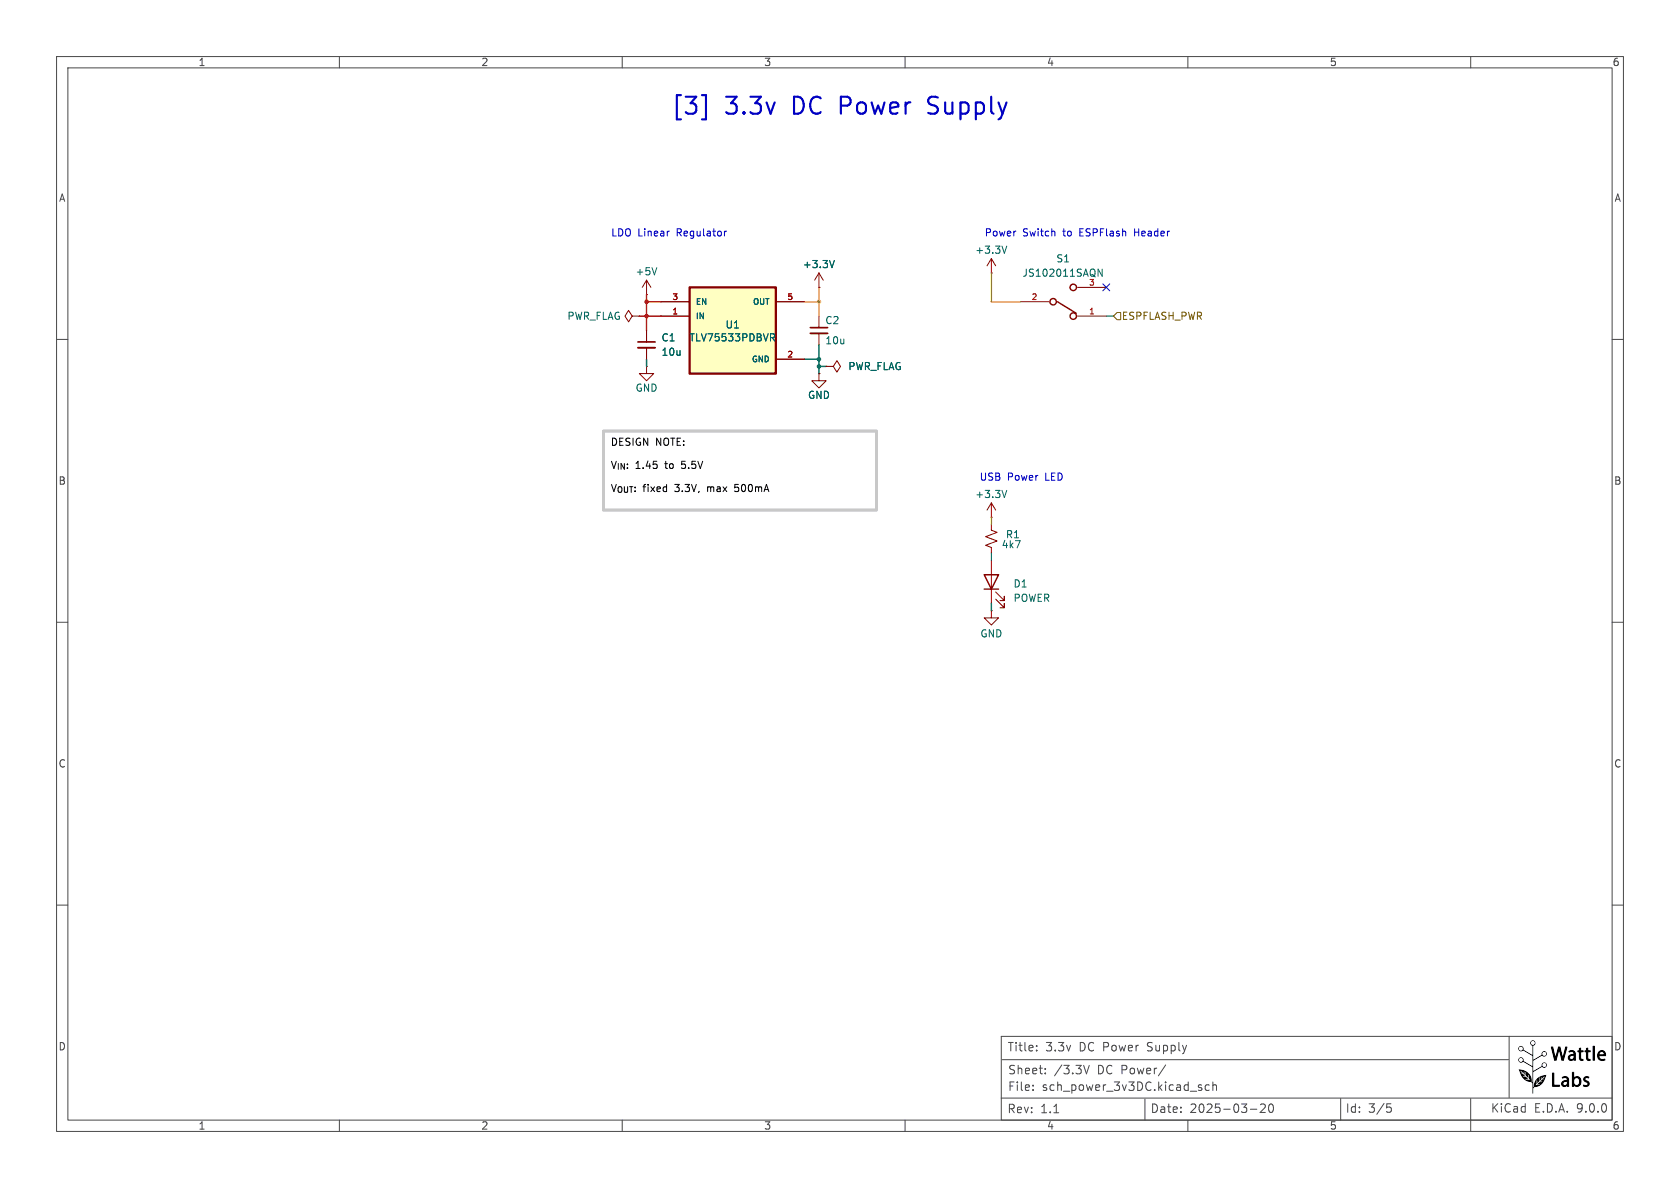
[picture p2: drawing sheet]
(kicad_sch
 (version 20250114)
 (generator "eeschema")
 (generator_version "9.0")
 (paper "A4")
 (title_block
  (title "3.3v DC Power Supply")
  (date "2025-03-20")
  (rev "1.1")
  (company "Wattle Labs"))
 (lib_symbols
  (symbol "Device:C_Small"
   (pin_numbers (hide yes))
   (pin_names
    (offset 0.254) (hide yes)) (exclude_from_sim no) (in_bom yes) (on_board yes)
   (property "Reference" "C" (at 0.254 1.778 0) (effects (font (size 1.27 1.27)) (justify left)))
   (property "Value" "C_Small" (at 0.254 -2.032 0) (effects (font (size 1.27 1.27)) (justify left)))
   (property "Footprint" "" (at 0 0 0) (effects (font (size 1.27 1.27)) (hide yes)))
   (property "Datasheet" "~" (at 0 0 0) (effects (font (size 1.27 1.27)) (hide yes)))
   (property "Description" "Unpolarized capacitor, small symbol" (at 0 0 0) (effects (font (size 1.27 1.27)) (hide yes)))
   (symbol "C_Small_0_1"
    (polyline (pts (xy -1.524 0.508) (xy 1.524 0.508)) (stroke (width 0.3048) (type default)) (fill (type none)))
    (polyline (pts (xy -1.524 -0.508) (xy 1.524 -0.508)) (stroke (width 0.3302) (type default)) (fill (type none))))
   (symbol "C_Small_1_1"
    (pin passive line (at 0 2.54 270) (length 2.032) (name "~" (effects (font (size 1.27 1.27)))) (number "1" (effects (font (size 1.27 1.27)))))
    (pin passive line (at 0 -2.54 90) (length 2.032) (name "~" (effects (font (size 1.27 1.27)))) (number "2" (effects (font (size 1.27 1.27))))))
   (embedded_fonts no))
  (symbol "Device:R_Small_US"
   (pin_numbers (hide yes))
   (pin_names
    (offset 0.254) (hide yes)) (exclude_from_sim no) (in_bom yes) (on_board yes)
   (property "Reference" "R" (at 0.762 0.508 0) (effects (font (size 1.27 1.27)) (justify left)))
   (property "Value" "R_Small_US" (at 0.762 -1.016 0) (effects (font (size 1.27 1.27)) (justify left)))
   (property "Footprint" "" (at 0 0 0) (effects (font (size 1.27 1.27)) (hide yes)))
   (property "Datasheet" "~" (at 0 0 0) (effects (font (size 1.27 1.27)) (hide yes)))
   (property "Description" "Resistor, small US symbol" (at 0 0 0) (effects (font (size 1.27 1.27)) (hide yes)))
   (symbol "R_Small_US_1_1"
    (polyline (pts (xy 0 1.524) (xy 1.016 1.143) (xy 0 0.762) (xy -1.016 0.381) (xy 0 0)) (stroke (width 0) (type default)) (fill (type none)))
    (polyline (pts (xy 0 0) (xy 1.016 -0.381) (xy 0 -0.762) (xy -1.016 -1.143) (xy 0 -1.524)) (stroke (width 0) (type default)) (fill (type none)))
    (pin passive line (at 0 2.54 270) (length 1.016) (name "~" (effects (font (size 1.27 1.27)))) (number "1" (effects (font (size 1.27 1.27)))))
    (pin passive line (at 0 -2.54 90) (length 1.016) (name "~" (effects (font (size 1.27 1.27)))) (number "2" (effects (font (size 1.27 1.27))))))
   (embedded_fonts no))
  (symbol "LED_1"
   (pin_numbers (hide yes))
   (pin_names
    (offset 1.016) (hide yes)) (exclude_from_sim no) (in_bom yes) (on_board yes)
   (property "Reference" "D" (at 0 2.54 0) (effects (font (size 1.27 1.27))))
   (property "Value" "LED" (at 0 -2.54 0) (effects (font (size 1.27 1.27))))
   (property "Footprint" "" (at 0 0 0) (effects (font (size 1.27 1.27)) (hide yes)))
   (property "Datasheet" "~" (at 0 0 0) (effects (font (size 1.27 1.27)) (hide yes)))
   (property "Description" "Light emitting diode" (at 0 0 0) (effects (font (size 1.27 1.27)) (hide yes)))
   (property "Sim.Pins" "1=K 2=A" (at 0 0 0) (effects (font (size 1.27 1.27)) (hide yes)))
   (symbol "LED_1_0_1"
    (polyline (pts (xy -3.048 -0.762) (xy -4.572 -2.286) (xy -3.81 -2.286) (xy -4.572 -2.286) (xy -4.572 -1.524)) (stroke (width 0) (type default)) (fill (type none)))
    (polyline (pts (xy -1.778 -0.762) (xy -3.302 -2.286) (xy -2.54 -2.286) (xy -3.302 -2.286) (xy -3.302 -1.524)) (stroke (width 0) (type default)) (fill (type none)))
    (polyline (pts (xy -1.27 0) (xy 1.27 0)) (stroke (width 0) (type default)) (fill (type none)))
    (polyline (pts (xy -1.27 -1.27) (xy -1.27 1.27)) (stroke (width 0.254) (type default)) (fill (type none)))
    (polyline (pts (xy 1.27 -1.27) (xy 1.27 1.27) (xy -1.27 0) (xy 1.27 -1.27)) (stroke (width 0.254) (type default)) (fill (type none))))
   (symbol "LED_1_1_1"
    (pin passive line (at -3.81 0 0) (length 2.54) (name "K" (effects (font (size 1.27 1.27)))) (number "1" (effects (font (size 1.27 1.27)))))
    (pin passive line (at 3.81 0 180) (length 2.54) (name "A" (effects (font (size 1.27 1.27)))) (number "2" (effects (font (size 1.27 1.27))))))
   (embedded_fonts no))
  (symbol "Wattle_Regulators:TLV75533PDBVR"
   (pin_names
    (offset 1.016)) (exclude_from_sim no) (in_bom yes) (on_board yes)
   (property "Reference" "U" (at -7.874 8.128 0) (effects (font (size 1.27 1.27)) (justify left bottom)))
   (property "Value" "TLV75533PDBVR" (at -7.62 -10.414 0) (effects (font (size 1.27 1.27)) (justify left bottom)))
   (property "Footprint" "Wattle_Regulators:TLV75533PDBVR" (at 0 0 0) (effects (font (size 1.27 1.27)) (justify bottom) (hide yes)))
   (property "Datasheet" "" (at 0 0 0) (effects (font (size 1.27 1.27)) (hide yes)))
   (property "Description" "" (at 0 0 0) (effects (font (size 1.27 1.27)) (hide yes)))
   (symbol "TLV75533PDBVR_0_0"
    (rectangle (start -7.62 7.62) (end 7.62 -7.62) (stroke (width 0.41) (type default)) (fill (type background)))
    (pin input line (at -12.7 5.08 0) (length 5.08) (name "EN" (effects (font (size 1.016 1.016)))) (number "3" (effects (font (size 1.016 1.016)))))
    (pin power_in line (at 12.7 -5.08 180) (length 5.08) (name "GND" (effects (font (size 1.016 1.016)))) (number "2" (effects (font (size 1.016 1.016))))))
   (symbol "TLV75533PDBVR_1_0"
    (pin power_in line (at -12.7 2.54 0) (length 5.08) (name "IN" (effects (font (size 1.016 1.016)))) (number "1" (effects (font (size 1.016 1.016)))))
    (pin no_connect line (at -12.7 -5.08 0) (length 5.08) (hide yes) (name "NC" (effects (font (size 1.016 1.016)))) (number "4" (effects (font (size 1.016 1.016)))))
    (pin power_out line (at 12.7 5.08 180) (length 5.08) (name "OUT" (effects (font (size 1.016 1.016)))) (number "5" (effects (font (size 1.016 1.016))))))
   (embedded_fonts no))
  (symbol "Wattle_Switches:JS102011SAQN"
   (pin_names
    (offset 1.016)) (exclude_from_sim no) (in_bom yes) (on_board yes)
   (property "Reference" "S" (at -7.6229 5.0819 0) (effects (font (size 1.27 1.27)) (justify left bottom)))
   (property "Value" "JS102011SAQN" (at -7.6286 -5.0857 0) (effects (font (size 1.27 1.27)) (justify left bottom)))
   (property "Footprint" "Wattle_Switches:SW_JS102011SAQN" (at 0 0 0) (effects (font (size 1.27 1.27)) (justify bottom) (hide yes)))
   (property "Datasheet" "" (at 0 0 0) (effects (font (size 1.27 1.27)) (hide yes)))
   (property "Description" "" (at 0 0 0) (effects (font (size 1.27 1.27)) (hide yes)))
   (property "MANUFACTURER" "C&K" (at 0 0 0) (effects (font (size 1.27 1.27)) (justify bottom) (hide yes)))
   (symbol "JS102011SAQN_0_0"
    (circle (center -1.778 2.54) (radius 0.568) (stroke (width 0.254) (type default)) (fill (type none)))
    (circle (center -1.778 -2.54) (radius 0.568) (stroke (width 0.254) (type default)) (fill (type none)))
    (polyline (pts (xy 1.016 0) (xy -2.286 2.032)) (stroke (width 0.254) (type default)) (fill (type none)))
    (circle (center 1.778 0) (radius 0.568) (stroke (width 0.254) (type default)) (fill (type none)))
    (pin passive line (at -7.62 2.54 0) (length 5.08) (name "~" (effects (font (size 1.016 1.016)))) (number "1" (effects (font (size 1.016 1.016)))))
    (pin passive line (at -7.62 -2.54 0) (length 5.08) (name "~" (effects (font (size 1.016 1.016)))) (number "3" (effects (font (size 1.016 1.016)))))
    (pin passive line (at 7.62 0 180) (length 5.08) (name "~" (effects (font (size 1.016 1.016)))) (number "2" (effects (font (size 1.016 1.016))))))
   (embedded_fonts no))
  (symbol "power:+3.3V"
   (power)
   (pin_numbers (hide yes))
   (pin_names
    (offset 0) (hide yes)) (exclude_from_sim no) (in_bom yes) (on_board yes)
   (property "Reference" "#PWR" (at 0 -3.81 0) (effects (font (size 1.27 1.27)) (hide yes)))
   (property "Value" "+3.3V" (at 0 3.556 0) (effects (font (size 1.27 1.27))))
   (property "Footprint" "" (at 0 0 0) (effects (font (size 1.27 1.27)) (hide yes)))
   (property "Datasheet" "" (at 0 0 0) (effects (font (size 1.27 1.27)) (hide yes)))
   (property "Description" "Power symbol creates a global label with name \"+3.3V\"" (at 0 0 0) (effects (font (size 1.27 1.27)) (hide yes)))
   (symbol "+3.3V_0_1"
    (polyline (pts (xy -0.762 1.27) (xy 0 2.54)) (stroke (width 0) (type default)) (fill (type none)))
    (polyline (pts (xy 0 2.54) (xy 0.762 1.27)) (stroke (width 0) (type default)) (fill (type none)))
    (polyline (pts (xy 0 0) (xy 0 2.54)) (stroke (width 0) (type default)) (fill (type none))))
   (symbol "+3.3V_1_1"
    (pin power_in line (at 0 0 90) (length 0) (name "~" (effects (font (size 1.27 1.27)))) (number "1" (effects (font (size 1.27 1.27))))))
   (embedded_fonts no))
  (symbol "power:+5V"
   (power)
   (pin_numbers (hide yes))
   (pin_names
    (offset 0) (hide yes)) (exclude_from_sim no) (in_bom yes) (on_board yes)
   (property "Reference" "#PWR" (at 0 -3.81 0) (effects (font (size 1.27 1.27)) (hide yes)))
   (property "Value" "+5V" (at 0 3.556 0) (effects (font (size 1.27 1.27))))
   (property "Footprint" "" (at 0 0 0) (effects (font (size 1.27 1.27)) (hide yes)))
   (property "Datasheet" "" (at 0 0 0) (effects (font (size 1.27 1.27)) (hide yes)))
   (property "Description" "Power symbol creates a global label with name \"+5V\"" (at 0 0 0) (effects (font (size 1.27 1.27)) (hide yes)))
   (symbol "+5V_0_1"
    (polyline (pts (xy -0.762 1.27) (xy 0 2.54)) (stroke (width 0) (type default)) (fill (type none)))
    (polyline (pts (xy 0 2.54) (xy 0.762 1.27)) (stroke (width 0) (type default)) (fill (type none)))
    (polyline (pts (xy 0 0) (xy 0 2.54)) (stroke (width 0) (type default)) (fill (type none))))
   (symbol "+5V_1_1"
    (pin power_in line (at 0 0 90) (length 0) (name "~" (effects (font (size 1.27 1.27)))) (number "1" (effects (font (size 1.27 1.27))))))
   (embedded_fonts no))
  (symbol "power:GND"
   (power)
   (pin_numbers (hide yes))
   (pin_names
    (offset 0) (hide yes)) (exclude_from_sim no) (in_bom yes) (on_board yes)
   (property "Reference" "#PWR" (at 0 -6.35 0) (effects (font (size 1.27 1.27)) (hide yes)))
   (property "Value" "GND" (at 0 -3.81 0) (effects (font (size 1.27 1.27))))
   (property "Footprint" "" (at 0 0 0) (effects (font (size 1.27 1.27)) (hide yes)))
   (property "Datasheet" "" (at 0 0 0) (effects (font (size 1.27 1.27)) (hide yes)))
   (property "Description" "Power symbol creates a global label with name \"GND\" , ground" (at 0 0 0) (effects (font (size 1.27 1.27)) (hide yes)))
   (symbol "GND_0_1"
    (polyline (pts (xy 0 0) (xy 0 -1.27) (xy 1.27 -1.27) (xy 0 -2.54) (xy -1.27 -1.27) (xy 0 -1.27)) (stroke (width 0) (type default)) (fill (type none))))
   (symbol "GND_1_1"
    (pin power_in line (at 0 0 270) (length 0) (name "~" (effects (font (size 1.27 1.27)))) (number "1" (effects (font (size 1.27 1.27))))))
   (embedded_fonts no))
  (symbol "power:PWR_FLAG"
   (power)
   (pin_numbers (hide yes))
   (pin_names
    (offset 0) (hide yes)) (exclude_from_sim no) (in_bom yes) (on_board yes)
   (property "Reference" "#FLG" (at 0 1.905 0) (effects (font (size 1.27 1.27)) (hide yes)))
   (property "Value" "PWR_FLAG" (at 0 3.81 0) (effects (font (size 1.27 1.27))))
   (property "Footprint" "" (at 0 0 0) (effects (font (size 1.27 1.27)) (hide yes)))
   (property "Datasheet" "~" (at 0 0 0) (effects (font (size 1.27 1.27)) (hide yes)))
   (property "Description" "Special symbol for telling ERC where power comes from" (at 0 0 0) (effects (font (size 1.27 1.27)) (hide yes)))
   (symbol "PWR_FLAG_0_0"
    (pin power_out line (at 0 0 90) (length 0) (name "~" (effects (font (size 1.27 1.27)))) (number "1" (effects (font (size 1.27 1.27))))))
   (symbol "PWR_FLAG_0_1"
    (polyline (pts (xy 0 0) (xy 0 1.27) (xy -1.016 1.905) (xy 0 2.54) (xy 1.016 1.905) (xy 0 1.27)) (stroke (width 0) (type default)) (fill (type none))))
   (embedded_fonts no)))
 (text "Power Switch to ESPFlash Header"
  (exclude_from_sim no)
  (at 173.99 40.64 0)
  (effects (font (size 1.27 1.27) (thickness 0.1588)) (justify left top)))
 (text "LDO Linear Regulator"
  (exclude_from_sim no)
  (at 107.95 40.64 0)
  (effects (font (size 1.27 1.27) (thickness 0.1588)) (justify left top)))
 (text "USB Power LED"
  (exclude_from_sim no)
  (at 173.101 83.82 0)
  (effects (font (size 1.27 1.27) (thickness 0.1588)) (justify left top)))
 (text_box "DESIGN NOTE:\n\nV_{IN}: 1.45 to 5.5V\n\nV_{OUT}: fixed 3.3V, max 500mA"
  (exclude_from_sim no)
  (at 106.68 76.2 0)
  (size 48.26 13.97)
  (margins 1.2025 1.2025 1.2025 1.2025)
  (stroke (width 0.5) (type solid) (color 200 200 200 1))
  (fill (type none))
  (effects (font (size 1.27 1.27) (color 0 0 0 1)) (justify left top)))
 (text_box "[${#}] ${TITLE}"
  (exclude_from_sim no)
  (at 12.065 12.065 0)
  (size 273.05 13.335)
  (margins 2.2499 2.2499 2.2499 2.2499)
  (stroke (width -0.0001) (type default))
  (fill (type none))
  (effects (font (size 3 3) (thickness 0.375))))
 (junction
  (at 114.3 55.88)
  (diameter 0)
  (color 0 0 0 0))
 (junction
  (at 144.78 64.77)
  (diameter 0)
  (color 0 0 0 0))
 (junction
  (at 144.78 63.5)
  (diameter 0)
  (color 0 0 0 0))
 (junction
  (at 144.78 53.34)
  (diameter 0)
  (color 0 0 0 0))
 (junction
  (at 114.3 53.34)
  (diameter 0)
  (color 0 0 0 0))
 (no_connect
  (at 195.58 50.8))
 (wire
  (pts (xy 113.03 55.88) (xy 114.3 55.88))
  (stroke (width 0) (type default)))
 (wire
  (pts (xy 175.26 97.79) (xy 175.26 99.06))
  (stroke (width 0) (type default)))
 (wire
  (pts (xy 144.78 64.77) (xy 146.05 64.77))
  (stroke (width 0) (type default)))
 (wire
  (pts (xy 144.78 64.77) (xy 144.78 63.5))
  (stroke (width 0) (type default)))
 (wire
  (pts (xy 114.3 53.34) (xy 114.3 52.07))
  (stroke (width 0) (type default)))
 (wire
  (pts (xy 180.34 53.34) (xy 175.26 53.34))
  (stroke (width 0) (type default)))
 (wire
  (pts (xy 142.24 63.5) (xy 144.78 63.5))
  (stroke (width 0) (type default)))
 (wire
  (pts (xy 142.24 53.34) (xy 144.78 53.34))
  (stroke (width 0) (type default)))
 (wire
  (pts (xy 144.78 53.34) (xy 144.78 55.88))
  (stroke (width 0) (type default)))
 (wire
  (pts (xy 175.26 91.44) (xy 175.26 92.71))
  (stroke (width 0) (type default)))
 (wire
  (pts (xy 114.3 55.88) (xy 114.3 58.42))
  (stroke (width 0) (type default)))
 (wire
  (pts (xy 114.3 55.88) (xy 114.3 53.34))
  (stroke (width 0) (type default)))
 (wire
  (pts (xy 144.78 60.96) (xy 144.78 63.5))
  (stroke (width 0) (type default)))
 (wire
  (pts (xy 175.26 106.68) (xy 175.26 107.95))
  (stroke (width 0) (type default)))
 (wire
  (pts (xy 175.26 53.34) (xy 175.26 48.26))
  (stroke (width 0) (type default)))
 (wire
  (pts (xy 144.78 50.8) (xy 144.78 53.34))
  (stroke (width 0) (type default)))
 (wire
  (pts (xy 114.3 63.5) (xy 114.3 64.77))
  (stroke (width 0) (type default)))
 (wire
  (pts (xy 114.3 53.34) (xy 116.84 53.34))
  (stroke (width 0) (type default)))
 (wire
  (pts (xy 196.85 55.88) (xy 195.58 55.88))
  (stroke (width 0) (type default)))
 (wire
  (pts (xy 144.78 66.04) (xy 144.78 64.77))
  (stroke (width 0) (type default)))
 (wire
  (pts (xy 116.84 55.88) (xy 114.3 55.88))
  (stroke (width 0) (type default)))
 (hierarchical_label "ESPFLASH_PWR"
  (shape input)
  (at 196.85 55.88 0)
  (effects (font (size 1.27 1.27)) (justify left)))
 (symbol
  (lib_id "Wattle_Regulators:TLV75533PDBVR")
  (at 129.54 58.42 0)
  (unit 1)
  (exclude_from_sim no)
  (in_bom yes)
  (on_board yes)
  (dnp no)
  (property "Reference" "U1" (at 129.54 57.404 0) (effects (font (size 1.27 1.27))))
  (property "Value" "TLV75533PDBVR" (at 129.54 59.69 0) (effects (font (size 1.27 1.27))))
  (property "Footprint" "Wattle_Regulators:TLV75533PDBVR" (at 129.54 58.42 0) (effects (font (size 1.27 1.27)) (justify bottom) (hide yes)))
  (property "Datasheet" "https://www.ti.com/lit/ds/symlink/tlv755p.pdf?HQS=dis-dk-null-digikeymode-dsf-pf-null-wwe&ts=1742351776791&ref_url=https%253A%252F%252Fwww.ti.com%252Fgeneral%252Fdocs%252Fsuppproductinfo.tsp%253FdistId%253D10%2526gotoUrl%253Dhttps%253A%252F%252Fwww.ti.com%252Flit%252Fgpn%252Ftlv755p" (at 129.54 58.42 0) (effects (font (size 1.27 1.27)) (hide yes)))
  (property "Description" "Linear Voltage Regulator IC Positive Fixed 1 Output 500mA SOT-23-5" (at 129.54 58.42 0) (effects (font (size 1.27 1.27)) (hide yes)))
  (property "Supplier" "" (at 129.54 58.42 0) (effects (font (size 1.27 1.27)) (hide yes)))
  (property "Digikey_PN" "296-50411-1-ND" (at 129.54 58.42 0) (effects (font (size 1.27 1.27)) (hide yes)))
  (pin "2")
  (pin "5")
  (pin "1")
  (pin "3")
  (pin "4"))
 (symbol
  (lib_id "power:GND")
  (at 175.26 107.95 0)
  (unit 1)
  (exclude_from_sim no)
  (in_bom yes)
  (on_board yes)
  (dnp no)
  (property "Reference" "#PWR05" (at 175.26 114.3 0) (effects (font (size 1.27 1.27)) (hide yes)))
  (property "Value" "GND" (at 175.26 112.014 0) (effects (font (size 1.27 1.27))))
  (property "Footprint" "" (at 175.26 107.95 0) (effects (font (size 1.27 1.27)) (hide yes)))
  (property "Datasheet" "" (at 175.26 107.95 0) (effects (font (size 1.27 1.27)) (hide yes)))
  (property "Description" "Power symbol creates a global label with name \"GND\" , ground" (at 175.26 107.95 0) (effects (font (size 1.27 1.27)) (hide yes)))
  (pin "1"))
 (symbol
  (lib_id "power:GND")
  (at 144.78 66.04 0)
  (unit 1)
  (exclude_from_sim no)
  (in_bom yes)
  (on_board yes)
  (dnp no)
  (property "Reference" "#PWR02" (at 144.78 72.39 0) (effects (font (size 1.27 1.27)) (hide yes)))
  (property "Value" "GND" (at 144.78 69.85 0) (effects (font (size 1.27 1.27))))
  (property "Footprint" "" (at 144.78 66.04 0) (effects (font (size 1.27 1.27)) (hide yes)))
  (property "Datasheet" "" (at 144.78 66.04 0) (effects (font (size 1.27 1.27)) (hide yes)))
  (property "Description" "Power symbol creates a global label with name \"GND\" , ground" (at 144.78 66.04 0) (effects (font (size 1.27 1.27)) (hide yes)))
  (pin "1"))
 (symbol
  (lib_id "power:+5V")
  (at 114.3 52.07 0)
  (unit 1)
  (exclude_from_sim no)
  (in_bom yes)
  (on_board yes)
  (dnp no)
  (property "Reference" "#PWR01" (at 114.3 55.88 0) (effects (font (size 1.27 1.27)) (hide yes)))
  (property "Value" "+5V" (at 114.3 48.006 0) (effects (font (size 1.27 1.27))))
  (property "Footprint" "" (at 114.3 52.07 0) (effects (font (size 1.27 1.27)) (hide yes)))
  (property "Datasheet" "" (at 114.3 52.07 0) (effects (font (size 1.27 1.27)) (hide yes)))
  (property "Description" "Power symbol creates a global label with name \"+5V\"" (at 114.3 52.07 0) (effects (font (size 1.27 1.27)) (hide yes)))
  (pin "1"))
 (symbol
  (lib_id "Device:C_Small")
  (at 144.78 58.42 0)
  (unit 1)
  (exclude_from_sim no)
  (in_bom yes)
  (on_board yes)
  (dnp no)
  (property "Reference" "C2" (at 145.796 56.642 0) (effects (font (size 1.27 1.27)) (justify left)))
  (property "Value" "10u" (at 145.796 60.198 0) (effects (font (size 1.27 1.27)) (justify left)))
  (property "Footprint" "Capacitor_SMD:C_0805_2012Metric" (at 144.78 58.42 0) (effects (font (size 1.27 1.27)) (hide yes)))
  (property "Datasheet" "" (at 144.78 58.42 0) (effects (font (size 1.27 1.27)) (hide yes)))
  (property "Description" "10µF ±10% 16V Ceramic Capacitor X5R 0603 (1608 Metric)" (at 144.78 58.42 0) (effects (font (size 1.27 1.27)) (hide yes)))
  (property "Supplier" "https://www.digikey.co.nz/en/products/detail/samsung-electro-mechanics/CL10A225KO8NNNC/3886698" (at 144.78 58.42 0) (effects (font (size 1.27 1.27)) (hide yes)))
  (property "Digikey_PN" "490-6473-1-ND" (at 144.78 58.42 0) (effects (font (size 1.27 1.27)) (hide yes)))
  (pin "1")
  (pin "2"))
 (symbol
  (lib_id "power:PWR_FLAG")
  (at 146.05 64.77 270)
  (unit 1)
  (exclude_from_sim no)
  (in_bom yes)
  (on_board yes)
  (dnp no)
  (fields_autoplaced yes)
  (property "Reference" "#FLG02" (at 147.955 64.77 0) (effects (font (size 1.27 1.27)) (hide yes)))
  (property "Value" "PWR_FLAG" (at 149.86 64.7699 90) (effects (font (size 1.27 1.27)) (justify left)))
  (property "Footprint" "" (at 146.05 64.77 0) (effects (font (size 1.27 1.27)) (hide yes)))
  (property "Datasheet" "~" (at 146.05 64.77 0) (effects (font (size 1.27 1.27)) (hide yes)))
  (property "Description" "Special symbol for telling ERC where power comes from" (at 146.05 64.77 0) (effects (font (size 1.27 1.27)) (hide yes)))
  (pin "1"))
 (symbol
  (lib_id "power:PWR_FLAG")
  (at 113.03 55.88 90)
  (unit 1)
  (exclude_from_sim no)
  (in_bom yes)
  (on_board yes)
  (dnp no)
  (property "Reference" "#FLG01" (at 111.125 55.88 0) (effects (font (size 1.27 1.27)) (hide yes)))
  (property "Value" "PWR_FLAG" (at 109.855 55.8799 90) (effects (font (size 1.27 1.27)) (justify left)))
  (property "Footprint" "" (at 113.03 55.88 0) (effects (font (size 1.27 1.27)) (hide yes)))
  (property "Datasheet" "~" (at 113.03 55.88 0) (effects (font (size 1.27 1.27)) (hide yes)))
  (property "Description" "Special symbol for telling ERC where power comes from" (at 113.03 55.88 0) (effects (font (size 1.27 1.27)) (hide yes)))
  (pin "1"))
 (symbol
  (lib_id "Device:R_Small_US")
  (at 175.26 95.25 180)
  (unit 1)
  (exclude_from_sim no)
  (in_bom yes)
  (on_board yes)
  (dnp no)
  (property "Reference" "R1" (at 179.07 94.488 0) (effects (font (size 1.27 1.27))))
  (property "Value" "4k7" (at 178.816 96.266 0) (effects (font (size 1.27 1.27))))
  (property "Footprint" "Resistor_SMD:R_0603_1608Metric_Pad0.98x0.95mm_HandSolder" (at 175.26 95.25 0) (effects (font (size 1.27 1.27)) (hide yes)))
  (property "Datasheet" "~" (at 175.26 95.25 0) (effects (font (size 1.27 1.27)) (hide yes)))
  (property "Description" "Resistor, small US symbol" (at 175.26 95.25 0) (effects (font (size 1.27 1.27)) (hide yes)))
  (property "Supplier" "" (at 175.26 95.25 0) (effects (font (size 1.27 1.27)) (hide yes)))
  (property "Digikey_PN" "541-3993-1-ND" (at 175.26 95.25 0) (effects (font (size 1.27 1.27)) (hide yes)))
  (pin "1")
  (pin "2"))
 (symbol
  (lib_id "Device:C_Small")
  (at 114.3 60.96 0)
  (unit 1)
  (exclude_from_sim no)
  (in_bom yes)
  (on_board yes)
  (dnp no)
  (property "Reference" "C1" (at 116.84 59.69 0) (effects (font (size 1.27 1.27)) (justify left)))
  (property "Value" "10u" (at 116.84 62.23 0) (effects (font (size 1.27 1.27)) (justify left)))
  (property "Footprint" "Capacitor_SMD:C_0805_2012Metric" (at 114.3 60.96 0) (effects (font (size 1.27 1.27)) (hide yes)))
  (property "Datasheet" "~" (at 114.3 60.96 0) (effects (font (size 1.27 1.27)) (hide yes)))
  (property "Description" "CAP CER 1UF 16V X7R 0603" (at 114.3 60.96 0) (effects (font (size 1.27 1.27)) (hide yes)))
  (property "Supplier" "https://www.digikey.co.nz/en/products/detail/samsung-electro-mechanics/CL10B105KO8NNNC/3886677" (at 114.3 60.96 0) (effects (font (size 1.27 1.27)) (hide yes)))
  (property "Digikey_PN" "490-6473-1-ND" (at 114.3 60.96 0) (effects (font (size 1.27 1.27)) (hide yes)))
  (pin "1")
  (pin "2"))
 (symbol
  (lib_name "LED_1")
  (lib_id "Device:LED")
  (at 175.26 102.87 90)
  (unit 1)
  (exclude_from_sim no)
  (in_bom yes)
  (on_board yes)
  (dnp no)
  (fields_autoplaced yes)
  (property "Reference" "D1" (at 179.07 103.1874 90) (effects (font (size 1.27 1.27)) (justify right)))
  (property "Value" "POWER" (at 179.07 105.7274 90) (effects (font (size 1.27 1.27)) (justify right)))
  (property "Footprint" "LED_SMD:LED_0603_1608Metric" (at 175.26 102.87 0) (effects (font (size 1.27 1.27)) (hide yes)))
  (property "Datasheet" "~" (at 175.26 102.87 0) (effects (font (size 1.27 1.27)) (hide yes)))
  (property "Description" "Light emitting diode" (at 175.26 102.87 0) (effects (font (size 1.27 1.27)) (hide yes)))
  (property "Sim.Pins" "1=K 2=A" (at 175.26 102.87 0) (effects (font (size 1.27 1.27)) (hide yes)))
  (property "Supplier" "" (at 175.26 102.87 0) (effects (font (size 1.27 1.27)) (hide yes)))
  (property "Digikey_PN" "" (at 175.26 102.87 0) (effects (font (size 1.27 1.27)) (hide yes)))
  (property "Silk" "USB" (at 175.26 102.87 90) (effects (font (size 1.27 1.27)) (hide yes)))
  (pin "1")
  (pin "2"))
 (symbol
  (lib_id "power:+3.3V")
  (at 144.78 50.8 0)
  (unit 1)
  (exclude_from_sim no)
  (in_bom yes)
  (on_board yes)
  (dnp no)
  (property "Reference" "#PWR03" (at 144.78 54.61 0) (effects (font (size 1.27 1.27)) (hide yes)))
  (property "Value" "+3.3V" (at 144.78 46.736 0) (effects (font (size 1.27 1.27))))
  (property "Footprint" "" (at 144.78 50.8 0) (effects (font (size 1.27 1.27)) (hide yes)))
  (property "Datasheet" "" (at 144.78 50.8 0) (effects (font (size 1.27 1.27)) (hide yes)))
  (property "Description" "Power symbol creates a global label with name \"+3.3V\"" (at 144.78 50.8 0) (effects (font (size 1.27 1.27)) (hide yes)))
  (pin "1"))
 (symbol
  (lib_id "Wattle_Switches:JS102011SAQN")
  (at 187.96 53.34 180)
  (unit 1)
  (exclude_from_sim no)
  (in_bom yes)
  (on_board yes)
  (dnp no)
  (fields_autoplaced yes)
  (property "Reference" "S1" (at 187.96 45.72 0) (effects (font (size 1.27 1.27))))
  (property "Value" "JS102011SAQN" (at 187.96 48.26 0) (effects (font (size 1.27 1.27))))
  (property "Footprint" "Wattle_Switches:SW_JS102011SAQN" (at 187.96 53.34 0) (effects (font (size 1.27 1.27)) (justify bottom) (hide yes)))
  (property "Datasheet" "" (at 187.96 53.34 0) (effects (font (size 1.27 1.27)) (hide yes)))
  (property "Description" "" (at 187.96 53.34 0) (effects (font (size 1.27 1.27)) (hide yes)))
  (property "MANUFACTURER" "C&K" (at 187.96 53.34 0) (effects (font (size 1.27 1.27)) (justify bottom) (hide yes)))
  (property "Supplier" "" (at 187.96 53.34 0) (effects (font (size 1.27 1.27)) (hide yes)))
  (property "Digikey_PN" "" (at 187.96 53.34 0) (effects (font (size 1.27 1.27)) (hide yes)))
  (pin "1")
  (pin "3")
  (pin "2"))
 (symbol
  (lib_id "power:GND")
  (at 114.3 64.77 0)
  (unit 1)
  (exclude_from_sim no)
  (in_bom yes)
  (on_board yes)
  (dnp no)
  (property "Reference" "#PWR021" (at 114.3 71.12 0) (effects (font (size 1.27 1.27)) (hide yes)))
  (property "Value" "GND" (at 114.3 68.58 0) (effects (font (size 1.27 1.27))))
  (property "Footprint" "" (at 114.3 64.77 0) (effects (font (size 1.27 1.27)) (hide yes)))
  (property "Datasheet" "" (at 114.3 64.77 0) (effects (font (size 1.27 1.27)) (hide yes)))
  (property "Description" "Power symbol creates a global label with name \"GND\" , ground" (at 114.3 64.77 0) (effects (font (size 1.27 1.27)) (hide yes)))
  (pin "1"))
 (symbol
  (lib_id "power:+3.3V")
  (at 175.26 91.44 0)
  (unit 1)
  (exclude_from_sim no)
  (in_bom yes)
  (on_board yes)
  (dnp no)
  (property "Reference" "#PWR04" (at 175.26 95.25 0) (effects (font (size 1.27 1.27)) (hide yes)))
  (property "Value" "+3.3V" (at 175.26 87.376 0) (effects (font (size 1.27 1.27))))
  (property "Footprint" "" (at 175.26 91.44 0) (effects (font (size 1.27 1.27)) (hide yes)))
  (property "Datasheet" "" (at 175.26 91.44 0) (effects (font (size 1.27 1.27)) (hide yes)))
  (property "Description" "Power symbol creates a global label with name \"+3.3V\"" (at 175.26 91.44 0) (effects (font (size 1.27 1.27)) (hide yes)))
  (pin "1"))
 (symbol
  (lib_id "power:+3.3V")
  (at 175.26 48.26 0)
  (unit 1)
  (exclude_from_sim no)
  (in_bom yes)
  (on_board yes)
  (dnp no)
  (property "Reference" "#PWR022" (at 175.26 52.07 0) (effects (font (size 1.27 1.27)) (hide yes)))
  (property "Value" "+3.3V" (at 175.26 44.196 0) (effects (font (size 1.27 1.27))))
  (property "Footprint" "" (at 175.26 48.26 0) (effects (font (size 1.27 1.27)) (hide yes)))
  (property "Datasheet" "" (at 175.26 48.26 0) (effects (font (size 1.27 1.27)) (hide yes)))
  (property "Description" "Power symbol creates a global label with name \"+3.3V\"" (at 175.26 48.26 0) (effects (font (size 1.27 1.27)) (hide yes)))
  (pin "1")))
